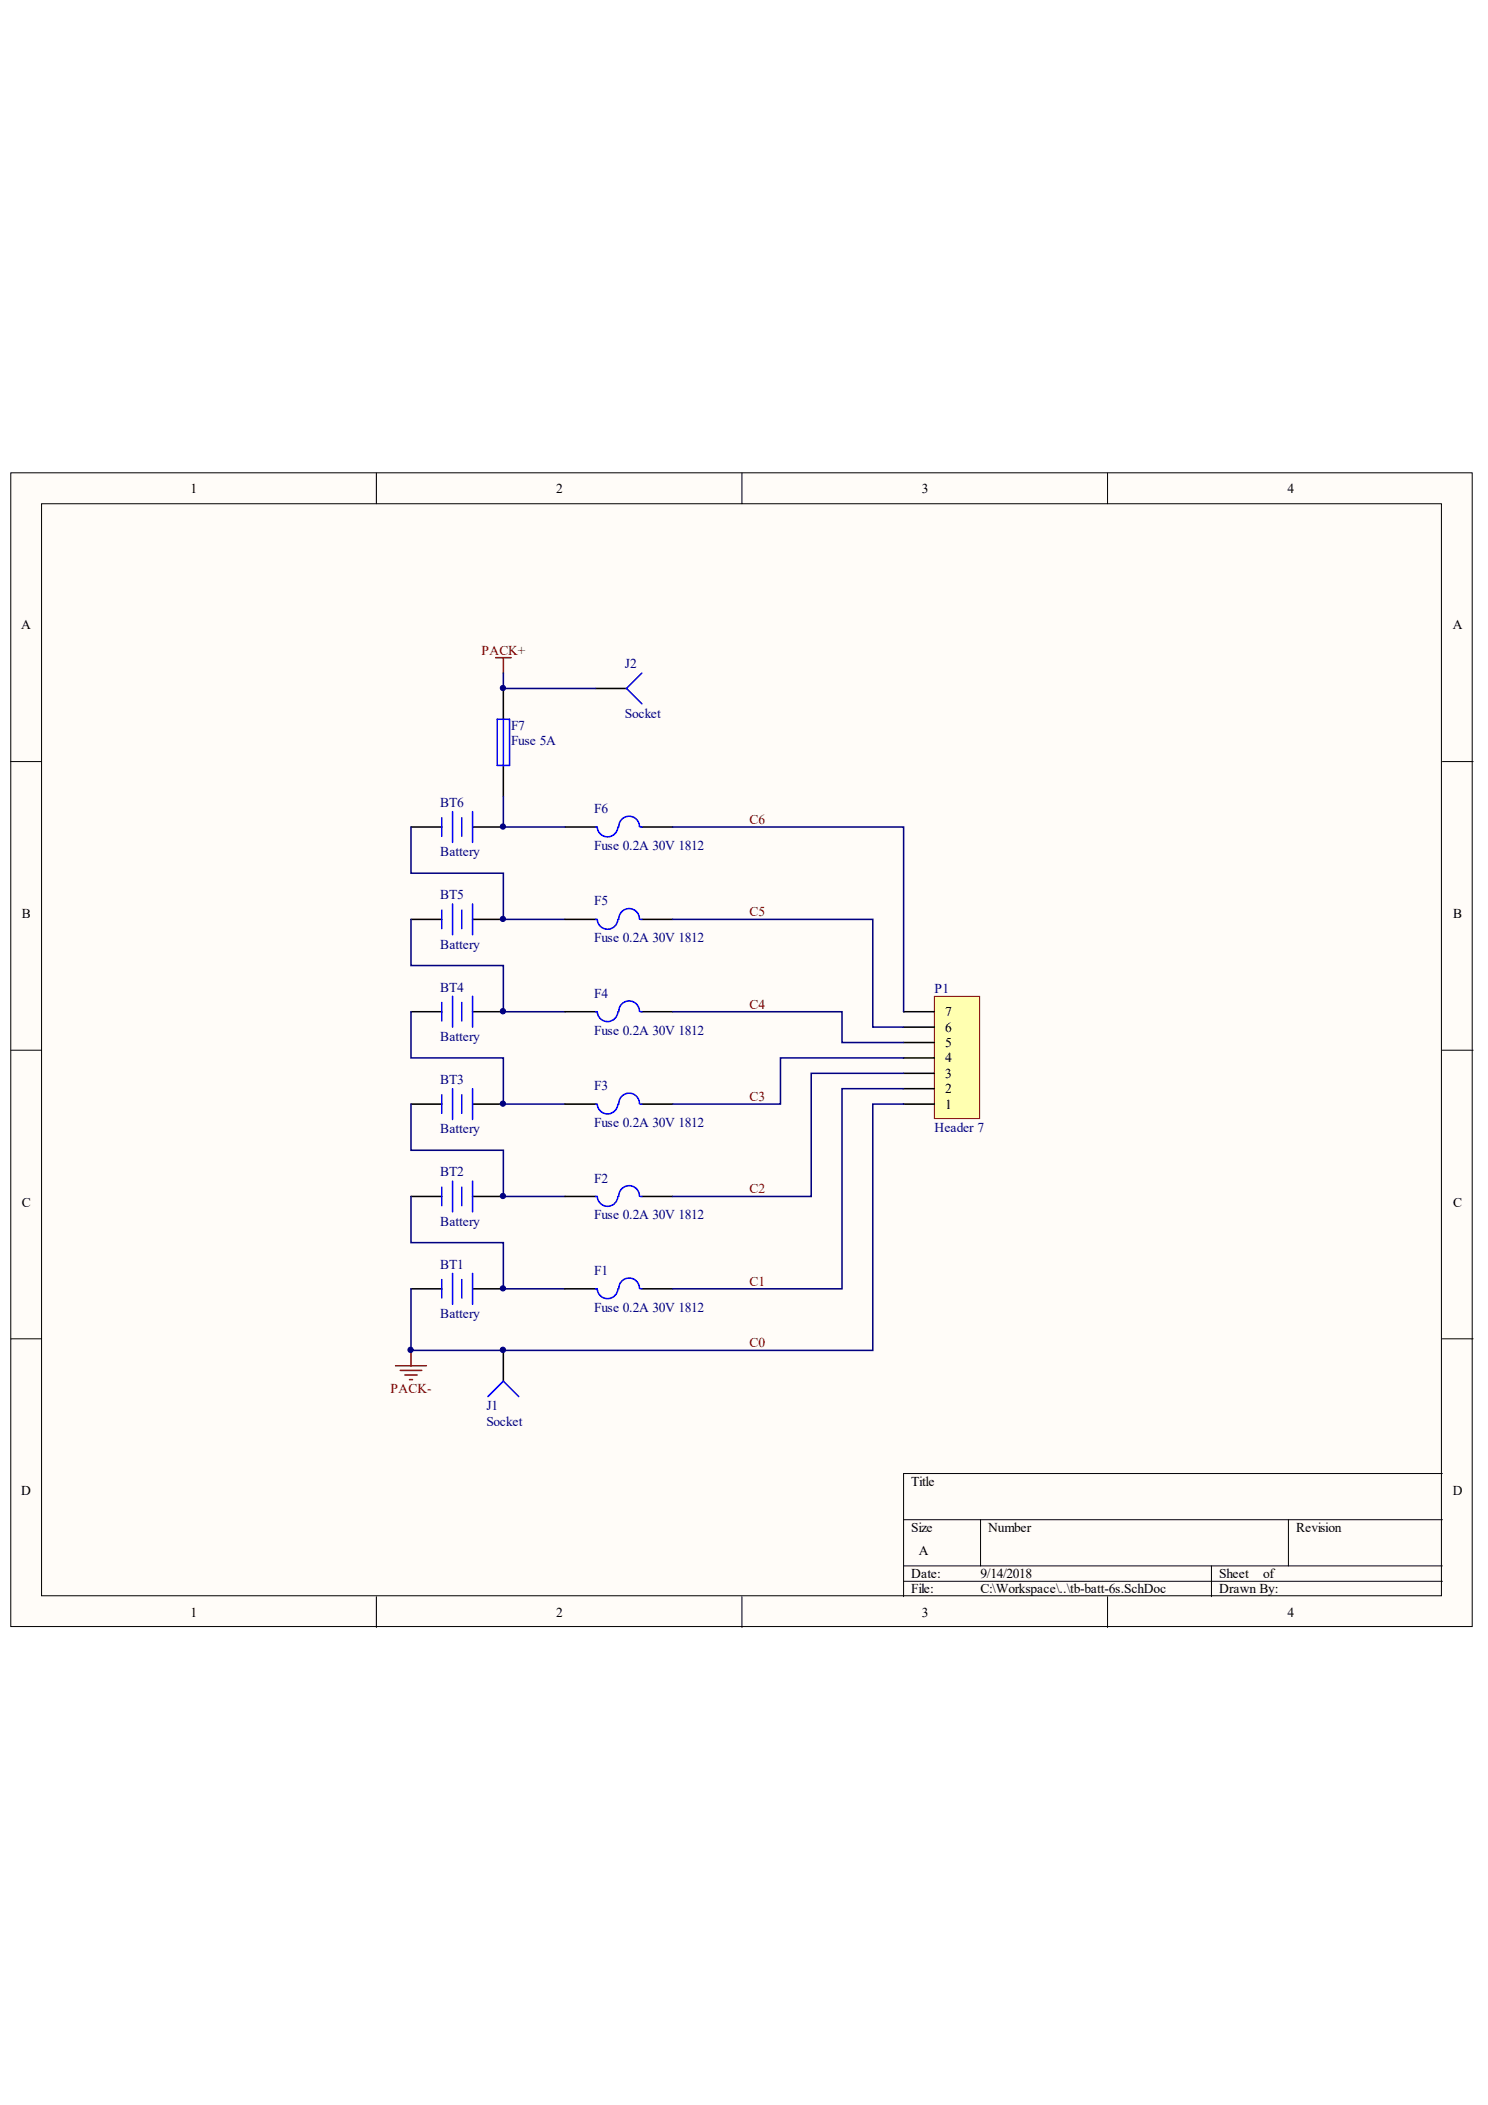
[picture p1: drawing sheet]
<svg xmlns="http://www.w3.org/2000/svg" width="210mm" height="297mm" viewBox="0 0 210 297" stroke-linecap="round" stroke-linejoin="round" font-family="sans-serif">
<g fill="#fffcf8" stroke="#000" stroke-width=".14">
<path d="M1.5 66.7h206.2v162.8h-206.2z"/>
<path d="M5.9 71.1h197.4v154.1h-197.4z"/>
</g>
<g fill="none" stroke="#000" stroke-width=".14">
<path d="M53.1 66.7v4.4M104.7 66.7v4.4M156.2 66.7v4.4M1.5 107.5h4.4M203.5 107.5h4.3M1.5 148.2h4.4M203.5 148.2h4.3M1.5 188.9h4.4M203.5 188.9h4.3M127.5 214.4h76M138.3 214.4v6.6M181.7 214.4v6.6"/>
<path d="M203.5 207.9h-76v17.4M53.1 225.3v4.4M104.7 225.3v4.4M127.5 221h76M127.5 223.1h76M156.2 225.3v4.4M170.9 221v4.3"/>
</g>
<g fill="none" stroke="#000" stroke-width=".22">
<path d="M71 97.2v4.3M58 116.7h4.3M66.7 116.7h4.3M71 108v4.4M79.7 116.7h4.3M90.5 116.7h4.4M58 129.7h4.3M66.7 129.7h4.3M79.7 129.7h4.3M90.5 129.7h4.4M58 142.8h4.3M58 155.8h4.3"/>
<path d="M66.7 142.8h4.3M66.7 155.8h4.3M79.7 142.8h4.3M79.7 155.8h4.3M90.5 142.8h4.4M90.5 155.8h4.4M58 168.8h4.3M66.7 168.8h4.3M79.7 168.8h4.3M90.5 168.8h4.4M58 181.9h4.3M66.7 181.9h4.3"/>
<path d="M79.7 181.9h4.3M90.5 181.9h4.4"/>
</g>
<g fill="none" stroke="#00f" stroke-width=".22">
<path d="M62.3 115.4v2.6M63.8 114.5v4.4M65.1 115.4v2.6M66.7 114.5v4.4M70.1 101.5h1.8v6.5h-1.8zM71 101.5v6.5M84 116.7h.3M87.2 116.7a1.45 1.45 0 0 1-1.5 1.4 1.45 1.45 0 0 1-1.4-1.4M90.2 116.7a1.45 1.45 0 0 0-1.5-1.5 1.45 1.45 0 0 0-1.4 1.5M90.3 116.7h.2M62.3 128.4v2.6M63.8 127.6v4.3"/>
<path d="M65.1 128.4v2.6M66.7 127.6v4.3M84 129.7h.3M87.2 129.7a1.45 1.45 0 0 1-1.5 1.4 1.45 1.45 0 0 1-1.4-1.3M90.2 129.7a1.45 1.45 0 0 0-1.5-1.5 1.45 1.45 0 0 0-1.4 1.5M90.3 129.7h.2M62.3 141.5v2.6M62.3 154.5v2.6M63.8 140.6v4.3M63.8 153.6v4.4M65.1 141.5v2.6M65.1 154.5v2.6"/>
<path d="M66.7 140.6v4.3M66.7 153.6v4.4M84 142.8h.3M84 155.8h.3M87.2 155.8a1.45 1.45 0 0 1-1.5 1.4 1.45 1.45 0 0 1-1.4-1.4M87.2 142.8a1.45 1.45 0 0 1-1.5 1.4 1.45 1.45 0 0 1-1.4-1.4M90.2 155.8a1.46 1.46 0 0 0-1.5-1.5 1.46 1.46 0 0 0-1.4 1.5M90.2 142.7a1.45 1.45 0 0 0-1.5-1.5 1.45 1.45 0 0 0-1.4 1.6M90.3 142.8h.2M90.3 155.8h.2M62.3 167.5v2.6M63.8 166.7v4.3"/>
<path d="M63.8 179.7v4.3M65.1 167.5v2.6M66.7 166.7v4.3M66.7 179.7v4.3M84 168.8h.3M87.2 168.8a1.45 1.45 0 0 1-1.5 1.4 1.45 1.45 0 0 1-1.4-1.3M90.2 168.8a1.45 1.45 0 0 0-1.5-1.5 1.45 1.45 0 0 0-1.4 1.5M90.3 168.8h.2M62.3 180.6v2.6M65.1 180.6v2.6M84 181.9h.3M87.2 181.9a1.45 1.45 0 0 1-1.5 1.4 1.45 1.45 0 0 1-1.4-1.4"/>
<path d="M90.2 181.8a1.45 1.45 0 0 0-1.5-1.5 1.45 1.45 0 0 0-1.4 1.6M90.3 181.9h.2"/>
</g>
<path d="M58 116.7v6.5h13v6.5h8.7M58 129.7v6.6h13v6.5h8.7M58 155.8v6.5h13v6.5h8.7M58 142.8v6.5h13v6.5h8.7M58 168.8v6.5h13v6.6h8.7" fill="none" stroke="#000080" stroke-width=".22"/>
<path d="M69.9 92.8h2.2M71 92.8v2.2M55.8 192.7h4.3M56.5 193.4h3M57.1 194h1.7M57.8 194.7h.4M58 190.6v2.1" fill="none" stroke="#800000" stroke-width=".22"/>
<path d="M131.8 140.6h6.4v17.2h-6.4z" fill="#ffffb0" stroke="#800000" stroke-width=".14"/>
<path d="M84 97.2h4.4M127.5 155.8h4.3M127.5 153.6h4.3M127.5 151.5h4.3M127.5 149.3h4.3M127.5 147.1h4.3M127.5 144.9h4.3M127.5 142.8h4.3M71 190.6v4.3" fill="none" stroke="#000" stroke-width=".22"/>
<path d="M71 95v2.2h13M71 112.4v4.3h8.7M94.9 116.7h32.6v26.1M94.9 129.7h28.2v15.2h4.4M94.9 142.8h23.9v4.3h8.7M127.5 149.3h-17.4v6.5h-15.2M127.5 151.5h-13.1v17.3h-19.5M127.5 153.6h-8.7v28.3h-23.9M127.5 155.8h-4.4v34.8h-65.1v-8.7" fill="none" stroke="#000080" stroke-width=".22"/>
<path d="M90.5 95l-2.1 2.2 2.1 2.1M68.8 197.1l2.2-2.2 2.2 2.2" fill="none" stroke="#00f" stroke-width=".22"/>
<g fill="#000080" stroke="#000080" stroke-width=".14">
<circle cx="57.9" cy="190.5" r=".37"/>
<circle cx="70.9" cy="190.5" r=".37"/>
<circle cx="70.9" cy="181.8" r=".37"/>
<circle cx="70.9" cy="168.8" r=".37"/>
<circle cx="70.9" cy="155.7" r=".37"/>
<circle cx="70.9" cy="142.7" r=".37"/>
<circle cx="70.9" cy="129.7" r=".37"/>
<circle cx="70.9" cy="116.6" r=".37"/>
<circle cx="70.9" cy="97.1" r=".37"/>
</g>
<g font-size="1.9">
<text x="26.9" y="69.6">1</text>
<text x="78.5" y="69.6">2</text>
<text x="130" y="69.6">3</text>
<text x="181.6" y="69.6">4</text>
<text x="3" y="88.8">A</text>
<text x="204.9" y="88.8">A</text>
<text x="3.1" y="129.5">B</text>
<text x="205" y="129.5">B</text>
<text x="133.3" y="143.4">7</text>
<text x="133.3" y="149.9">4</text>
<text x="133.3" y="147.8">5</text>
<text x="133.3" y="145.6">6</text>
<text x="133.3" y="154.3">2</text>
<text x="133.3" y="152.1">3</text>
<text x="133.3" y="156.4">1</text>
<text x="3.1" y="170.3">C</text>
<text x="205" y="170.3">C</text>
<text x="128.5" y="209.6">Title</text>
<text x="3" y="211">D</text>
<text x="204.9" y="211">D</text>
<text x="128.5" y="216.2">Size</text>
<text x="129.6" y="219.4">A</text>
<text x="139.4" y="216.2">Number</text>
<text x="182.8" y="216.2">Revision</text>
<text x="128.5" y="222.7">Date:</text>
<text x="128.5" y="224.8">File:</text>
<text x="138.3" y="222.7">9/14/2018</text>
<text x="138.3" y="224.8">C:\Workspace\..\tb-batt-6s.SchDoc</text>
<text x="172" y="222.7">Sheet</text>
<text x="172" y="224.8">Drawn By:</text>
<text x="178.2" y="222.7">of</text>
<text x="26.9" y="228.1">1</text>
<text x="78.5" y="228.1">2</text>
<text x="130" y="228.1">3</text>
<text x="181.6" y="228.1">4</text>
</g>
<g font-size="1.9" fill="#800000">
<text x="67.9" y="92.4">PACK+</text>
<text x="105.7" y="116.3">C6</text>
<text x="105.7" y="129.3">C5</text>
<text x="105.7" y="142.3">C4</text>
<text x="105.7" y="155.4">C3</text>
<text x="105.7" y="168.4">C2</text>
<text x="105.7" y="181.4">C1</text>
<text x="105.7" y="190.1">C0</text>
<text x="55.1" y="196.6">PACK-</text>
</g>
<g font-size="1.9" fill="#000080">
<text x="88.2" y="94.3">J2</text>
<text x="88.2" y="101.3">Socket</text>
<text x="72.1" y="103">F7</text>
<text x="72.1" y="105.2">Fuse 5A</text>
<text x="62.1" y="113.9">BT6</text>
<text x="83.8" y="114.7">F6</text>
<text x="83.8" y="119.9">Fuse 0.2A 30V 1812</text>
<text x="62.1" y="120.8">Battery</text>
<text x="62.1" y="126.9">BT5</text>
<text x="83.8" y="127.8">F5</text>
<text x="62.1" y="133.8">Battery</text>
<text x="83.8" y="133">Fuse 0.2A 30V 1812</text>
<text x="62.1" y="139.9">BT4</text>
<text x="83.8" y="140.8">F4</text>
<text x="131.8" y="140.1">P1</text>
<text x="62.1" y="146.9">Battery</text>
<text x="83.8" y="146">Fuse 0.2A 30V 1812</text>
<text x="62.1" y="153">BT3</text>
<text x="83.8" y="153.8">F3</text>
<text x="62.1" y="159.9">Battery</text>
<text x="83.8" y="159">Fuse 0.2A 30V 1812</text>
<text x="131.8" y="159.7">Header 7</text>
<text x="62.1" y="166">BT2</text>
<text x="83.8" y="166.9">F2</text>
<text x="62.1" y="172.9">Battery</text>
<text x="83.8" y="172.1">Fuse 0.2A 30V 1812</text>
<text x="62.1" y="179">BT1</text>
<text x="83.8" y="179.9">F1</text>
<text x="62.1" y="186">Battery</text>
<text x="83.8" y="185.1">Fuse 0.2A 30V 1812</text>
<text x="68.6" y="199">J1</text>
<text x="68.6" y="201.2">Socket</text>
</g>
</svg>
